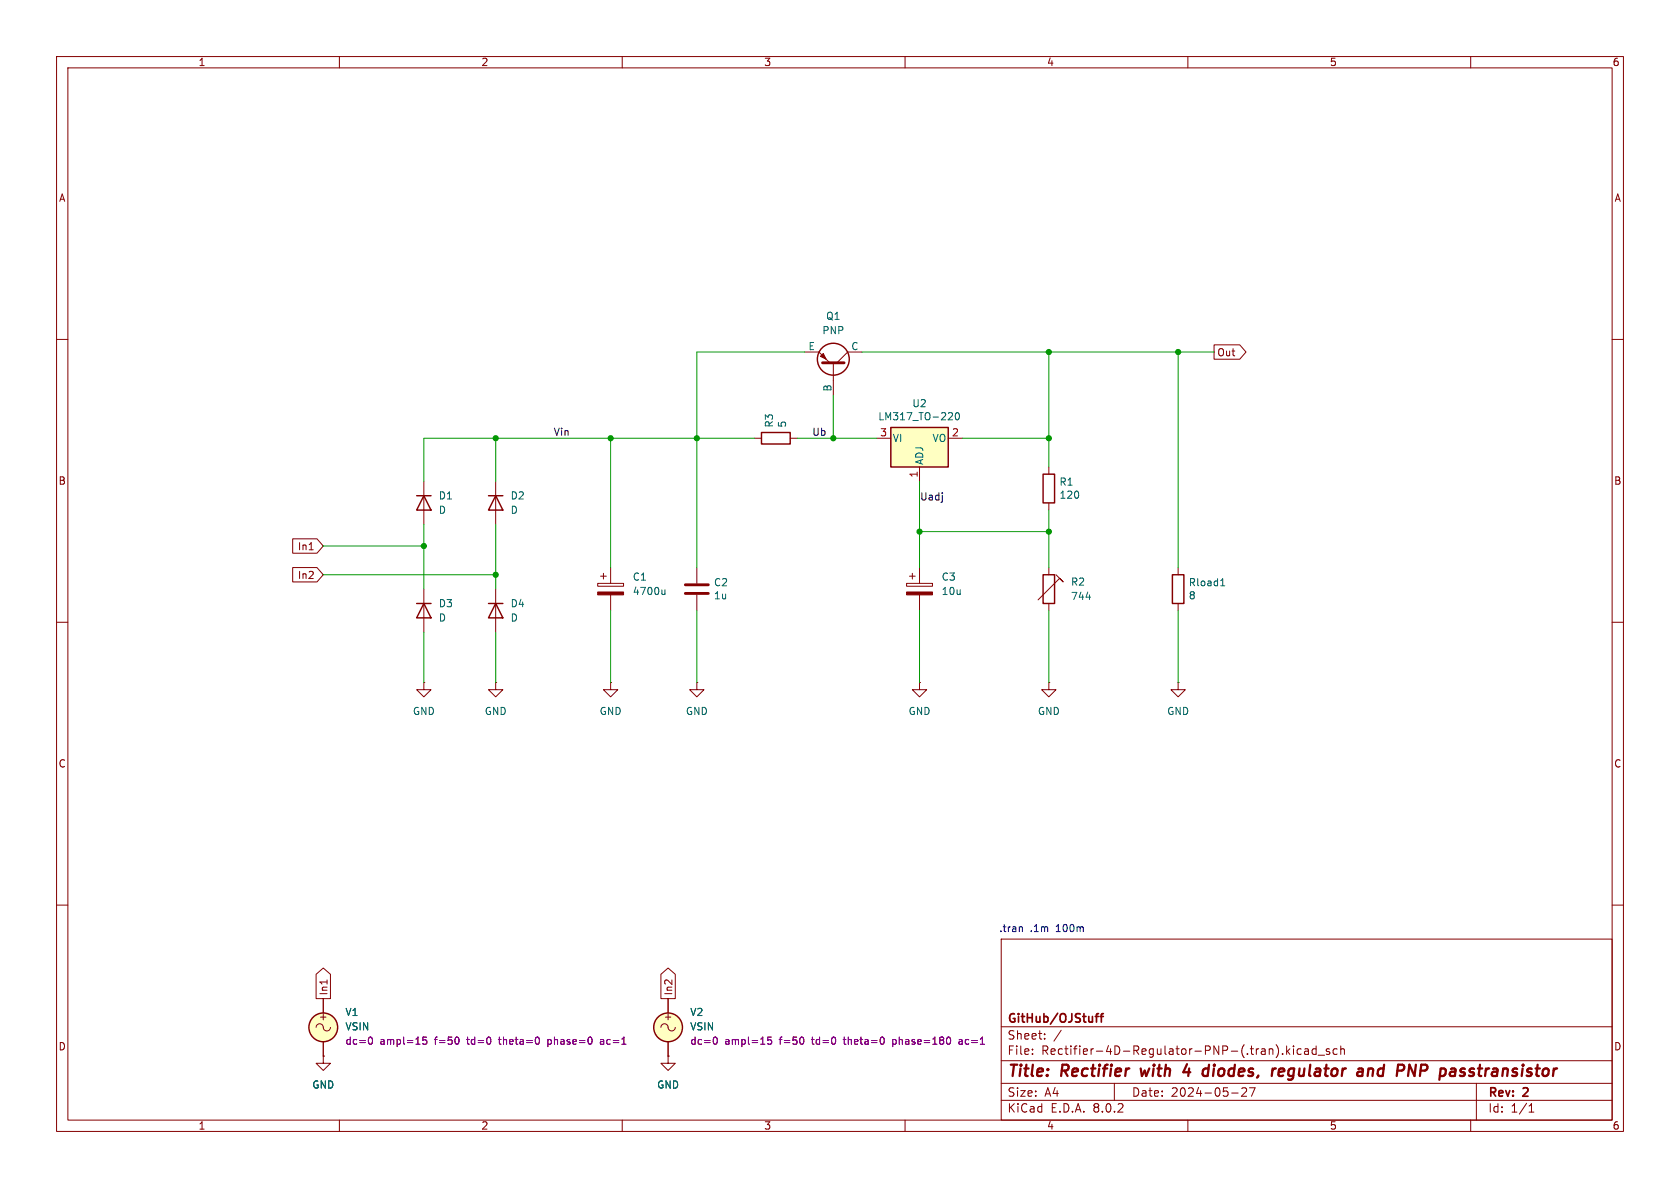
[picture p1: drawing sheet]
<svg xmlns="http://www.w3.org/2000/svg" width="297mm" height="210mm" viewBox="0 0 297 210" stroke-linecap="round" stroke-linejoin="round" font-family="sans-serif">
<g fill="none" stroke="#840000" stroke-width=".18">
<path d="M10 10h277v190h-277zM12 12h273v186h-273zM60 10v2M110 10v2M160 10v2M210 10v2M260 10v2M10 60h2M285 60h2M133.3 77.5h1.3M139.7 77.5h1.3M142.2 62.2h2.6l1.9 1.9"/>
<path d="M147.3 64.1v5.8M152.4 62.2h-2.5l-1.9 1.9M74.9 85.1v7.6M87.6 85.1v7.6M185.4 82.6v1.2M185.4 88.9v1.3M10 110h2M74.9 104.1v7.7M87.6 104.1v7.7M105.7 103.1h4.5v.5h-4.5zM106.2 101.9h1M106.7 101.3v1.1"/>
<path d="M107.9 100.3v2.8M107.9 105.2v2.8M123.2 100.3v2.8M123.2 105.2v2.8M160.3 103.1h4.5v.5h-4.5zM160.8 101.9h1M161.3 101.3v1.1M162.6 100.3v2.8M162.6 105.2v2.8M285 110h2M74.9 120.7v1.2h1.3l-1.3 1.3-1.2-1.3h1.2M74.9 120.7h.1"/>
<path d="M87.6 120.7v1.2h1.3l-1.3 1.3-1.2-1.3h1.2M87.6 120.7h.1M107.9 120.7v1.2h1.3l-1.3 1.3-1.2-1.3h1.2M107.9 120.7h.1M123.2 120.7v1.2h1.3l-1.3 1.3-1.3-1.3h1.3M123.2 120.7h.1M162.6 120.7v1.2h1.2l-1.2 1.3-1.3-1.3h1.3M162.6 120.7h.1M185.4 120.7v1.2h1.3l-1.3 1.3-1.3-1.3h1.3M185.4 120.7h.1M208.3 120.7v1.2h1.2l-1.2 1.3-1.3-1.3h1.3M208.3 120.7h.1"/>
<path d="M10 160h2M285 160h2M57.1 176.5v2.6M118.1 176.5v2.6M177 166h108v32h-108zM55.9 181.6a.67 .67 0 0 1 .8-.6 .67 .67 0 0 1 .5 .8 .64 .64 0 0 0 .7 .4 .64 .64 0 0 0 .5-.6M57.1 186.7v1.3h1.3l-1.3 1.2-1.2-1.2h1.2M57.1 186.7h.1M57.1 184.2v2.5M60 198v2M110 198v2M116.8 181.6a.67 .67 0 0 1 .8-.6 .67 .67 0 0 1 .5 .8 .64 .64 0 0 0 .8 .4 .64 .64 0 0 0 .5-.6"/>
<path d="M118.1 186.7v1.3h1.3l-1.3 1.2-1.3-1.2h1.3M118.1 186.7h.1M118.1 184.2v2.5M160 198v2M177 194.5h108M177 191.5h108M177 187.5h108M177 181.5h108M182.5 186.3v.1M182.5 185.5v.1M184.7 183.6v.1M184.7 182.8v.1"/>
<path d="M187.6 182.1l-1.3 2M197 191.5v3M210 198v2M217.7 193.2h1.2M219.7 192.3l-.2 .1M220.1 192.3l.3 .3-.1 .3-.8 .9h.9M221.9 192.3l-.7 1.5M226.7 186.3v.1M227.5 184.9v1.5M227.6 185.8l.4 .6M228 185.4l-.5 .6M228.7 184.9v.1"/>
<path d="M228.7 185.4v1M230 185.5l-.4-.1-.3 .3v.4l.2 .2h.5M230.7 185.5h.5l.1 .9M231.3 185.8h-.5a.29 .29 0 0 0-.2 .3 .29 .29 0 0 0 .2 .3l.5-.1M232.7 185.5l-.5-.1-.2 .3v.4l.1 .2h.6M232.7 184.9v1.5M233 186.5h1.2M235 185.5l-.3-.1-.2 .2v.2l.5 .2v.3h-.5M236.4 185.5l-.4-.1-.3 .3v.4l.1 .2h.6M237 185.5l.2-.1 .4 .1 .1 .9M237 184.9v1.5M260 198v2"/>
<path d="M261 191.5v6.5M270.3 196.6h.9M270.3 195.5l.4-.4v1.5"/>
</g>
<path d="M201.7 188.9l.2 1.3 .5-.9M209.8 188.1l-.6 1.4h1.2M210.2 188.9l-.1 1.3M213.5 188.9l.1 .1M213.7 188.2l-.2 2M226.1 189.5l.9-.1v-.4l-.6-.1-.3 .3v.9l.2 .1 .5-.1M241.9 189.1a.49 .49 0 0 1 .9 .1l-.2 1M241.9 188.9l-.1 1.3M250.3 188.2l-.2 2M251.3 188.2l-.3 2M258.4 189.5l.5 .1 .1 .2-.2 .3-.2 .1M258.5 188.9l.5 .1" fill="none" stroke="#840000" stroke-width=".4"/>
<path d="M193.6 179.7h.6M194.2 179.2l-.4 .2v1.3M194.5 179.7h.6M195.1 179.2l-.4 .2v1.3" fill="none" stroke="#840000" stroke-width=".3"/>
<g fill="none" stroke="#840000" stroke-width=".25">
<path d="M134.6 76.5h5.1v2h-5.1zM73.7 87.6h2.5M74.9 87.6l1.3 2.6h-2.5zM86.4 87.6h2.5M87.6 87.6l1.3 2.6h-2.5zM184.4 83.8h2v5.1h-2zM73.7 106.7h2.5M74.9 106.7l1.3 2.5h-2.5zM86.4 106.7h2.5M87.6 106.7l1.3 2.5h-2.5z"/>
<circle cx="147.3" cy="63.5" r="2.82"/>
<circle cx="57.1" cy="181.6" r="2.54"/>
<circle cx="118.1" cy="181.6" r="2.54"/>
</g>
<g fill="#ffffc2" stroke="#ffffc2" stroke-width=".18">
<circle cx="118.1" cy="181.6" r="2.54"/>
<circle cx="57.1" cy="181.6" r="2.54"/>
</g>
<g fill="none" stroke="#840084" stroke-width=".18">
<path d="M65.3 183.4l.1-.1a.68 .68 0 0 1 .5 .7 .68 .68 0 0 1-.5 .6l-.1-.1M75.4 183.3h-.6l-.1 .6 .2-.1 .4 .1 .2 .2-.1 .4-.2 .1-.5-.1M81 183.4l.1 .4-.1 .7M95.2 183.4l.2 .4-.2 .7M96.9 183.8v1.2M96.9 184.5l.1 .1M97 183.8h-.1M106.5 183.8h-.3M106.6 184.1h-.3l-.2 .2 .1 .2 .4 .1M126.3 183.4l.1-.1a.68 .68 0 0 1 .4 .7 .68 .68 0 0 1-.4 .6l-.1-.1M136.4 183.3h-.6l-.1 .6 .2-.1 .4 .1 .1 .2v.4l-.2 .1-.5-.1M141.9 183.4l.2 .4-.2 .7"/>
<path d="M156.1 183.4l.2 .4-.2 .7M157.8 183.8v1.2M157.8 184.5l.2 .1M158 183.8h-.2M167.8 183.3a.79 .79 0 0 1 0 1.3M169.9 183.8h-.3M170 184.1h-.3l-.2 .2 .1 .2 .4 .1"/>
</g>
<path d="M145.4 64.1h3.8M121.2 104.9h4M121.2 103.4h4" fill="none" stroke="#840000" stroke-width=".51"/>
<g fill="#840000" stroke="#840000" stroke-width=".18">
<path d="M105.7 104.6h4.5v.6h-4.5z"/>
<path d="M145 63l.5-.5 .5 1z"/>
<path d="M160.3 104.6h4.5v.6h-4.5z"/>
</g>
<path d="M117.6 104.3v.8M117.6 105l-.2 .1-.3-.1" fill="none" stroke="#006464" stroke-width=".18"/>
<path d="M157.5 75.6h10.1v7h-10.1z" fill="#ffffc2"/>
<path d="M157.5 75.6h10.1v7h-10.1zM184.4 101.6h2v5.1h-2zM207.3 101.6h2v5.1h-2z" fill="none" stroke="#840000" stroke-width=".25"/>
<g fill="none" stroke="#840000" stroke-width=".18">
<path d="M154.9 77.5h2.6M167.6 77.5h2.6M214.6 61h4.6l1.1 1.2-1.1 1.3h-4.6zM51.7 95.2h4.3l1.1 1.3-1.1 1.3h-4.3zM54.7 97.2h.7M162.6 82.6v2.5M51.7 100.3h4.3l1.1 1.3-1.1 1.3h-4.3zM185.4 100.3v1.3M185.4 106.7v1.3M186.7 101.6l1.3 1.3-.7-.7-3.8 3.8M208.3 100.3v1.3M208.3 106.7v1.3"/>
<path d="M55.9 172.2l1.2-1.1 1.3 1.1v4.3h-2.5zM57.1 176.5v2.6M57.8 173.2v.8M116.8 172.2l1.3-1.1 1.3 1.1v4.3h-2.6zM118.1 176.5v2.6M57.1 186.7h.1M57.1 184.2v2.5M118.1 186.7h.1M118.1 184.2v2.5"/>
</g>
<path d="M167.9 72.9l.4 .1 .1 .3-.8 .9h.8M169.1 73l.1-.1a.68 .68 0 0 1 .4 .7 .68 .68 0 0 1-.4 .6 .84 .84 0 0 1-.1-1.2zM192 105.6h.8M215.8 103.6h.7M215.9 102.6l.3-.3v1.3" fill="none" stroke="#006464" stroke-width=".18"/>
<path d="M180.6 163.8l.1 .2v.7" fill="none" stroke="#0000c2" stroke-width=".18"/>
<g fill="none" stroke="#009600" stroke-width=".18">
<path d="M87.6 77.5v7.6M107.9 77.5v22.8M133.3 77.5h-58.4v7.6M141 77.5h13.9M142.2 62.2h-19v38.1M147.3 69.9v7.6M152.4 62.2h62.2M170.2 77.5h15.2M185.4 62.2v20.4M208.3 62.2v38.1M57.1 96.5h17.8M74.9 92.7v11.4"/>
<path d="M87.6 92.7v11.4M162.6 85.1v15.2M162.6 94h22.8M185.4 90.2v10.1M57.1 101.6h30.5M74.9 111.8v8.9M87.6 111.8v8.9M107.9 108v12.7M123.2 108v12.7M162.6 108v12.7M185.4 108v12.7M208.3 108v12.7"/>
</g>
<g fill="none" stroke="#840084" stroke-width=".18">
<path d="M65.3 183.4l.1-.1a.68 .68 0 0 1 .5 .7 .68 .68 0 0 1-.5 .6l-.1-.1M75.4 183.3h-.6l-.1 .6 .2-.1 .4 .1 .2 .2-.1 .4-.2 .1-.5-.1M81 183.4l.1 .4-.1 .7M95.2 183.4l.2 .4-.2 .7M96.9 183.8v1.2M96.9 184.5l.1 .1M97 183.8h-.1M106.5 183.8h-.3M106.6 184.1h-.3l-.2 .2 .1 .2 .4 .1M126.3 183.4l.1-.1a.68 .68 0 0 1 .4 .7 .68 .68 0 0 1-.4 .6l-.1-.1M136.4 183.3h-.6l-.1 .6 .2-.1 .4 .1 .1 .2v.4l-.2 .1-.5-.1M141.9 183.4l.2 .4-.2 .7"/>
<path d="M156.1 183.4l.2 .4-.2 .7M157.8 183.8v1.2M157.8 184.5l.2 .1M158 183.8h-.2M167.8 183.3a.79 .79 0 0 1 0 1.3M169.9 183.8h-.3M170 184.1h-.3l-.2 .2 .1 .2 .4 .1"/>
</g>
<g fill="#009600" stroke="#009600" stroke-width=".18">
<circle cx="74.9" cy="96.5" r=".46"/>
<circle cx="87.6" cy="101.6" r=".46"/>
<circle cx="87.6" cy="77.5" r=".46"/>
<circle cx="123.2" cy="77.5" r=".46"/>
<circle cx="107.9" cy="77.5" r=".46"/>
<circle cx="162.6" cy="94" r=".46"/>
<circle cx="147.3" cy="77.5" r=".46"/>
<circle cx="208.3" cy="62.2" r=".46"/>
<circle cx="185.4" cy="62.2" r=".46"/>
<circle cx="185.4" cy="77.5" r=".46"/>
<circle cx="185.4" cy="94" r=".46"/>
</g>
<g font-size="2.8" fill="#840000">
<text x="178" y="190.9">Title:</text>
<text x="187.7" y="190.9">Rectifier</text>
<text x="202.6" y="190.9">with</text>
<text x="210.9" y="190.9">4</text>
<text x="215.1" y="190.9">diodes,</text>
<text x="228.1" y="190.9">regulator</text>
<text x="244" y="190.9">and</text>
<text x="251.8" y="190.9">PNP</text>
<text x="260.2" y="190.9">passtransistor</text>
</g>
<g font-size="2.1" fill="#840000">
<text x="178" y="184">Sheet:</text>
<text x="178" y="181.2">GitHub/OJStuff</text>
<text x="178" y="186.7">File:</text>
<text x="184.1" y="186.7">Rectifier-4D-Regulator-PNP-(.tran).kicad_sch</text>
<text x="178" y="196.9">KiCad</text>
<text x="178" y="194.1">Size:</text>
<text x="184.7" y="194.1">A4</text>
<text x="185.7" y="196.9">E.D.A.</text>
<text x="193.3" y="196.9">8.0.2</text>
<text x="200" y="194.1">Date:</text>
<text x="207" y="194.1">2024-05-27</text>
<text x="263" y="194.3">Rev:</text>
<text x="263" y="196.9">Id:</text>
<text x="267.1" y="196.9">1/1</text>
<text x="269.4" y="194.3">2</text>
</g>
<g font-size="1.8" fill="#840000">
<text x="35" y="11.9">1</text>
<text x="85" y="11.9">2</text>
<text x="135" y="11.9">3</text>
<text x="185" y="11.9">4</text>
<text x="235" y="11.9">5</text>
<text x="285" y="11.9">6</text>
<text x="10.3" y="35.9">A</text>
<text x="285.3" y="35.9">A</text>
<text x="215.1" y="63.2">Out</text>
<text x="10.3" y="85.9">B</text>
<text x="285.3" y="85.9">B</text>
<text x="52.6" y="97.5">In1</text>
<text x="52.6" y="102.6">In2</text>
<text x="10.3" y="135.9">C</text>
<text x="285.3" y="135.9">C</text>
<text x="58.1" y="176.1" transform="rotate(-90 58.1 176.1)">In1</text>
<text x="119.1" y="176.1" transform="rotate(-90 119.1 176.1)">In2</text>
<text x="10.3" y="185.9">D</text>
<text x="56.3" y="180.6">+</text>
<text x="117.2" y="180.6">+</text>
<text x="285.3" y="185.9">D</text>
<text x="35" y="199.9">1</text>
<text x="85" y="199.9">2</text>
<text x="135" y="199.9">3</text>
<text x="185" y="199.9">4</text>
<text x="235" y="199.9">5</text>
<text x="285" y="199.9">6</text>
</g>
<g font-size="1.8" fill="#006464">
<text x="145.3" y="59.3">PNP</text>
<text x="145.9" y="56.7">Q1</text>
<text x="142.8" y="62">E</text>
<text x="150.4" y="62">C</text>
<text x="147.1" y="69.3" transform="rotate(-90 147.1 69.3)">B</text>
<text x="136.9" y="75.7" transform="rotate(-90 136.9 75.7)">R3</text>
<text x="139.2" y="75.7" transform="rotate(-90 139.2 75.7)">5</text>
<text x="155.2" y="74.5">LM317_TO-220</text>
<text x="161.2" y="72.2">U2</text>
<text x="157.7" y="78.3">VI</text>
<text x="163.4" y="82.3" transform="rotate(-90 163.4 82.3)">ADJ</text>
<text x="164.8" y="78.3">VO</text>
<text x="77.5" y="88.5">D1</text>
<text x="90.2" y="88.5">D2</text>
<text x="187.2" y="86.1">R1</text>
<text x="187.2" y="88.4">120</text>
<text x="77.5" y="91">D</text>
<text x="90.2" y="91">D</text>
<text x="77.5" y="107.5">D3</text>
<text x="90.2" y="107.5">D4</text>
<text x="111.8" y="102.8">C1</text>
<text x="111.8" y="105.4">4700u</text>
<text x="126.1" y="103.8">C2</text>
<text x="126.1" y="106.1">1u</text>
<text x="166.4" y="102.8">C3</text>
<text x="166.4" y="105.4">10u</text>
<text x="189.2" y="103.7">R2</text>
<text x="189.2" y="106.3">744</text>
<text x="210.1" y="103.8">Rload1</text>
<text x="210.1" y="106.1">8</text>
<text x="77.5" y="110.1">D</text>
<text x="90.2" y="110.1">D</text>
<text x="72.9" y="126.6">GND</text>
<text x="85.6" y="126.6">GND</text>
<text x="105.9" y="126.6">GND</text>
<text x="121.2" y="126.6">GND</text>
<text x="160.5" y="126.6">GND</text>
<text x="183.4" y="126.6">GND</text>
<text x="206.2" y="126.6">GND</text>
<text x="61" y="179.8">V1</text>
<text x="121.9" y="179.8">V2</text>
<text x="61" y="182.3">VSIN</text>
<text x="121.9" y="182.3">VSIN</text>
<text x="55.1" y="192.6">GND</text>
<text x="116.1" y="192.6">GND</text>
</g>
<g font-size="1.8" fill="#0f0f0f">
<text x="97.8" y="77.1">Vin</text>
<text x="143.5" y="77.1">Ub</text>
<text x="162.6" y="88.6">Uadj</text>
</g>
<g font-size="1.8" fill="#a90000">
<text x="155.5" y="77.2">3</text>
<text x="168.2" y="77.2">2</text>
<text x="162.3" y="84.5" transform="rotate(-90 162.3 84.5)">1</text>
</g>
<g font-size="1.8" fill="#0000c2">
<text x="176.5" y="164.9">.tran</text>
<text x="182.1" y="164.9">.1m</text>
<text x="186.8" y="164.9">100m</text>
</g>
<g font-size="1.8" fill="#840084">
<text x="61" y="184.9">dc=0</text>
<text x="67.2" y="184.9">ampl=15</text>
<text x="77" y="184.9">f=50</text>
<text x="82.9" y="184.9">td=0</text>
<text x="88.7" y="184.9">theta=0</text>
<text x="97.5" y="184.9">phase=0</text>
<text x="107" y="184.9">ac=1</text>
<text x="121.9" y="184.9">dc=0</text>
<text x="128.1" y="184.9">ampl=15</text>
<text x="137.9" y="184.9">f=50</text>
<text x="143.8" y="184.9">td=0</text>
<text x="149.7" y="184.9">theta=0</text>
<text x="158.4" y="184.9">phase=180</text>
<text x="170.4" y="184.9">ac=1</text>
</g>
</svg>
